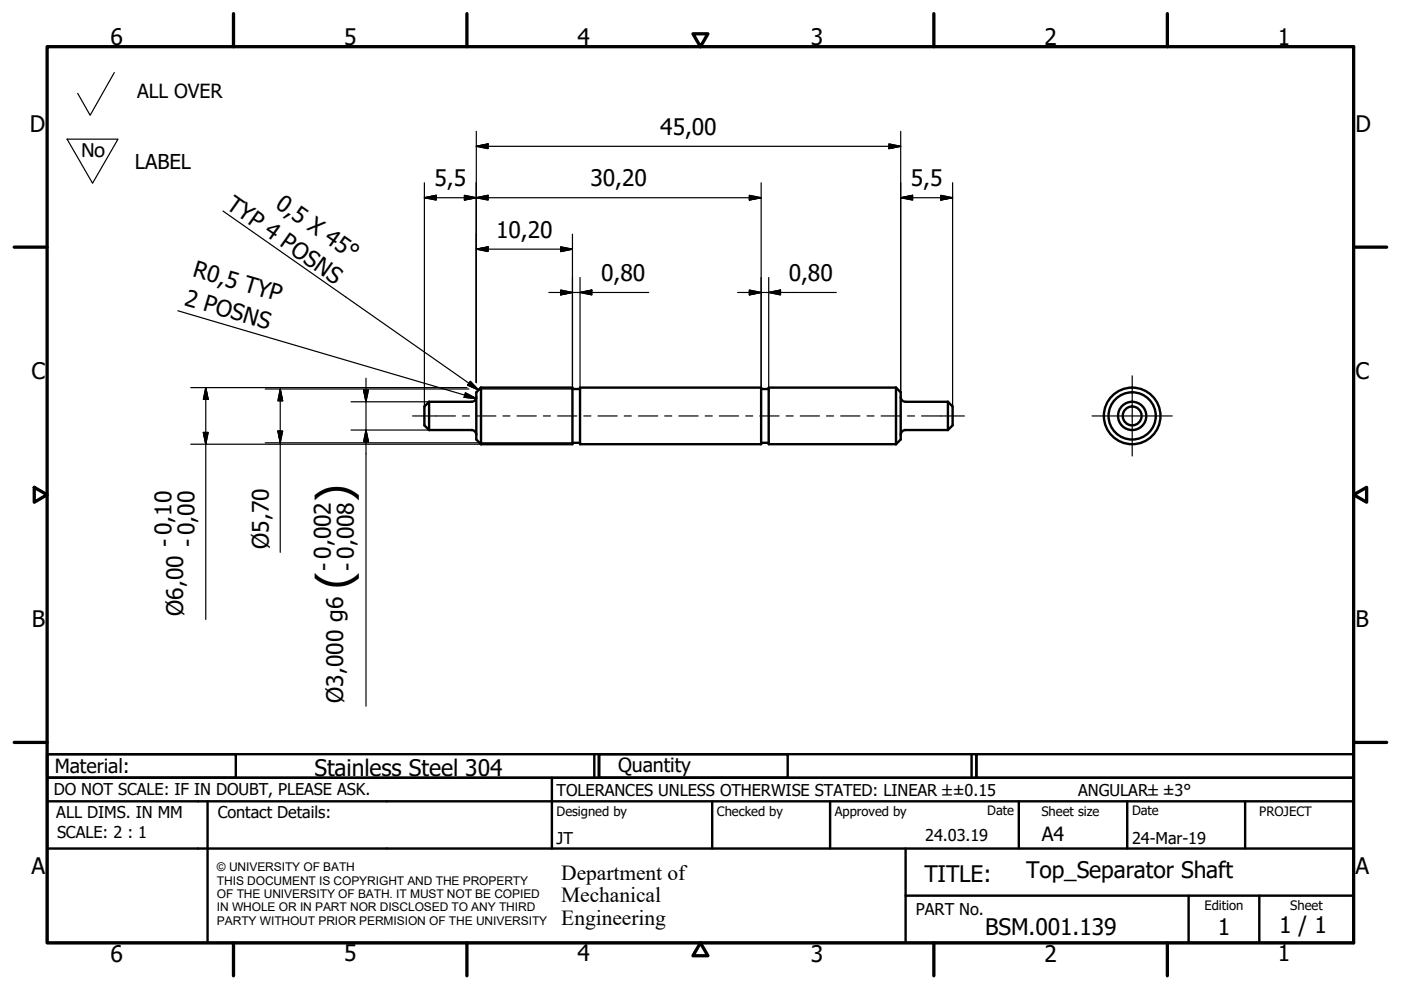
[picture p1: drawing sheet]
<svg xmlns="http://www.w3.org/2000/svg" width="297mm" height="210mm" viewBox="0 0 297 210" stroke-linecap="round" stroke-linejoin="round" font-family="sans-serif">
<!-- layer: Visible (ISO) -->
<g fill="none" stroke="#000" stroke-width=".51">
<path d="M91 91.2h9a1.01 1.01 0 0 1 1 1M91 85.2l-1 1v4l1 1M91 85.2v6M101 84.2a1.01 1.01 0 0 1-1 1h-9M102 82.2h19.4v12h-19.4M102 82.2v12M102 82.2l-1 1v10l1 1M121.4 93.9h1.6M121.4 82.5h1.6M123 82.2h38.4v12h-38.4zM161.4 93.9h1.6M161.4 82.5h1.6"/>
<path d="M190 82.2h-27v12h27M190 82.2v12M190 82.2l1 1v10l-1 1M191 84.2a1.01 1.01 0 0 0 1 1h9M201 91.2h-9a1.01 1.01 0 0 0-1 1M201 85.2v6M201 85.2l1 1v4l-1 1"/>
<circle cx="240" cy="88.2" r="6"/>
<circle cx="240" cy="88.2" r="3"/>
<circle cx="240" cy="88.2" r="2"/>
<circle cx="240" cy="88.2" r="5"/>
</g>
<!-- layer: Border (ISO) -->
<g fill="none" stroke="#000" stroke-width=".7">
<path d="M10 9.9h277v190h-277zM49.5 2.9v7M99 2.9v7M146.9 7.2h3.2l-1.6 2.7zM198 2.9v7M247.5 2.9v7M3 52.4h7M287 52.4h7M7.3 103.3l2.7 1.6-2.7 1.6zM287 104.9l2.8-1.6v3.2zM3 157.4h7M287 157.4h7"/>
<path d="M49.5 199.9v7M99 199.9v7M148.5 199.9l1.6 2.7h-3.2zM198 199.9v7M247.5 199.9v7"/>
</g>
<!-- layer: Title (ISO) -->
<g fill="none" stroke="#000" stroke-width=".51">
<path d="M10 159.9h40v5h-40zM10 159.9h117v5h-117zM126 159.9v5M127 159.9h40v5h-40zM127 159.9h80v5h-80zM206 159.9v5M207 159.9h80v5h-80zM10 169.9v-5h277v5M10 169.9h277v30h-277zM10 179.9h277M44 169.9v30M117 164.9v15"/>
<path d="M151 169.9v10M176 169.9v10M192 179.9v20M216 169.9v10M239 169.9v10M264 169.9v10M192 189.9h95M252 189.9v10M267 189.9v10"/>
</g>
<!-- layer: Sketch Geometry (ISO) -->
<path d="M24.2 15.4l-5.1 9-2.6-4.6M14.2 29.5h10.8l-5.4 9.4z" fill="none" stroke="#000" stroke-width=".25"/>
<!-- layer: Dimension (ISO) -->
<g fill="none" stroke="#000" stroke-width=".25">
<path d="M90 38.7v47.5M101 31l2.5-.5v1zM101 27.8v53.3M101 31h90M161.4 38.7v43.5M188.5 30.5l2.5 .5-2.5 .5zM191 27.8v55.4M202 38.7v47.5M90 41.9l2.5-.5v1zM90 41.9h71.4M98.5 41.4l2.5 .5-2.5 .5zM101 52.8l2.5-.5v1z"/>
<path d="M101 41.9l2.5-.5v1zM101 52.8h20.4M118.9 52.3l2.5 .5-2.5 .5zM121.4 49.6v32.6M123 58.8v23.4M158.9 41.4l2.5 .5-2.5 .5zM163 58.8v23.4M191 41.9l2.5-.5v1zM191 41.9h11M199.5 41.4l2.5 .5-2.5 .5zM37.7 65.9l63.2 18.6M116.4 62h21.1"/>
<path d="M118.9 61.5l2.5 .5-2.5 .5zM123 62l2.5-.5v1zM156.4 62h20.9M158.9 61.5l2.5 .5-2.5 .5zM163 62l2.5-.5v1zM40.4 94.2h61.6M40.4 82.2h58.6M43.1 91.7h1l-.5 2.5zM43.6 82.2l.5 2.5h-1zM43.6 82.2v49.1M56.2 93.9h65.2M56.2 82.5h43.2"/>
<path d="M58.9 91.4h1l-.5 2.5zM59.4 82.5l.5 2.5h-1zM59.4 82.5v34.6M74.4 91.2h16.6M74.4 85.2h16.6M77.1 82.7h1l-.5 2.5zM77.6 91.2l.5 2.5h-1zM77.6 80.2v69.5M98.7 83.3l2.2 1.2-2.5-.3zM101.5 82.5h19.9M101.7 82.2h.3"/>
</g>
<g fill="#000" stroke="#000" stroke-width=".25">
<path d="M101 31l2.5-.5zM101 31l2.5-.5v1zM188.5 31.5l2.5-.5zM188.5 30.5l2.5 .5-2.5 .5zM90 41.9l2.5-.5zM90 41.9l2.5-.5v1zM98.5 42.4l2.5-.5zM98.5 41.4l2.5 .5-2.5 .5zM101 52.8l2.5-.5zM101 52.8l2.5-.5v1zM101 41.9l2.5-.5zM101 41.9l2.5-.5v1z"/>
<path d="M118.9 53.3l2.5-.5zM118.9 52.3l2.5 .5-2.5 .5zM158.9 42.4l2.5-.5zM158.9 41.4l2.5 .5-2.5 .5zM191 41.9l2.5-.5zM191 41.9l2.5-.5v1zM199.5 42.4l2.5-.5zM199.5 41.4l2.5 .5-2.5 .5zM118.9 62.5l2.5-.5zM118.9 61.5l2.5 .5-2.5 .5zM123 62l2.5-.5zM123 62l2.5-.5v1z"/>
<path d="M158.9 62.5l2.5-.5zM158.9 61.5l2.5 .5-2.5 .5zM163 62l2.5-.5zM163 62l2.5-.5v1zM43.1 91.7l.5 2.5zM43.1 91.7h1l-.5 2.5zM43.6 82.2l.5 2.5zM43.6 82.2l.5 2.5h-1zM58.9 91.4l.5 2.5zM58.9 91.4h1l-.5 2.5zM59.4 82.5l.5 2.5zM59.4 82.5l.5 2.5h-1z"/>
<path d="M77.1 82.7l.5 2.5zM77.1 82.7h1l-.5 2.5zM77.6 91.2l.5 2.5zM77.6 91.2l.5 2.5h-1zM98.4 84.2l2.5 .3zM98.7 83.3l2.2 1.2-2.5-.3z"/>
</g>
<!-- layer: Center Mark (ISO) -->
<path d="M240.1 79.7v17M231.5 88.2h17" fill="none" stroke="#000" stroke-width=".25"/>
<!-- layer: Centerline (ISO) -->
<g fill="none" stroke="#000" stroke-width=".25">
<path d="M87.5 88.2h9.1M98 88.2h1.5M101 88.2h4.1M106.6 88.2h1.5M109.6 88.2h4.1M115.2 88.2h1.5M118.2 88.2h4.1M123.8 88.2h1.5M126.8 88.2h4.1M132.4 88.2h1.5M135.4 88.2h4M140.9 88.2h1.5"/>
<path d="M143.9 88.2h4.1M149.5 88.2h1.5M152.5 88.2h4.1M158.1 88.2h1.5M161.1 88.2h4.1M166.7 88.2h1.5M169.7 88.2h4M175.2 88.2h1.5M178.2 88.2h4.1M183.8 88.2h1.5M186.8 88.2h4.1M192.4 88.2h1.5"/>
<path d="M195.4 88.2h9.1"/>
</g>
<!-- layer: Symbol (ISO) -->
<path d="M47.3 44.7l54.2 38M99.7 80.8l1.8 1.9-2.4-1z" fill="none" stroke="#000" stroke-width=".25"/>
<path d="M99.1 81.7l2.4 1zM99.7 80.8l1.8 1.9-2.4-1z" fill="#000" stroke="#000" stroke-width=".25"/>
<g font-size="9.7">
<text x="74.1" y="106.5" transform="rotate(-90 74.1 106.5)">)</text>
<text x="74.1" y="124.8" transform="rotate(-90 74.1 124.8)">(</text>
</g>
<g font-size="4.8">
<text x="23.4" y="9.5">6</text>
<text x="72.9" y="9.5">5</text>
<text x="122.4" y="9.5">4</text>
<text x="171.9" y="9.5">3</text>
<text x="221.4" y="9.5">2</text>
<text x="270.9" y="9.5">1</text>
<text x="6.3" y="27.9">D</text>
<text x="140" y="28.6">45,00</text>
<text x="287.4" y="27.9">D</text>
<text x="92.1" y="39.5">5,5</text>
<text x="125.2" y="39.5">30,20</text>
<text x="193.1" y="39.5">5,5</text>
<text x="47.8" y="44.1" transform="rotate(35 47.8 44.1)">TYP 4 POSNS</text>
<text x="58.2" y="43.9" transform="rotate(35 58.2 43.9)">0,5 X 45°</text>
<text x="105.2" y="50.4">10,20</text>
<text x="40.6" y="58.6" transform="rotate(16 40.6 58.6)">R0,5 TYP</text>
<text x="127.4" y="59.6">0,80</text>
<text x="167.2" y="59.6">0,80</text>
<text x="38.9" y="64.6" transform="rotate(16 38.9 64.6)">2 POSNS</text>
<text x="6.7" y="80.4">C</text>
<text x="287.4" y="80.4">C</text>
<text x="36.5" y="116.1" transform="rotate(-90 36.5 116.1)">- 0,10</text>
<text x="41.4" y="116.1" transform="rotate(-90 41.4 116.1)">- 0,00</text>
<text x="57" y="116.3" transform="rotate(-90 57 116.3)">Ø5,70</text>
<text x="70.3" y="121.1" transform="rotate(-90 70.3 121.1)">- 0,002</text>
<text x="75.2" y="121.1" transform="rotate(-90 75.2 121.1)">- 0,008</text>
<text x="38.8" y="130.6" transform="rotate(-90 38.8 130.6)">Ø6,00</text>
<text x="6.8" y="132.9">B</text>
<text x="287.4" y="132.9">B</text>
<text x="72.7" y="149" transform="rotate(-90 72.7 149)">Ø3,000 g6</text>
<text x="66.7" y="164.5">Stainless Steel 304</text>
<text x="6.7" y="185.4">A</text>
<text x="287.4" y="185.4">A</text>
<text x="196" y="187">TITLE:</text>
<text x="217.6" y="186.3">Top_Separator Shaft</text>
<text x="271.2" y="197.9">1 / 1</text>
<text x="23.4" y="203.9">6</text>
<text x="72.9" y="203.8">5</text>
<text x="122.4" y="203.8">4</text>
<text x="171.9" y="203.9">3</text>
<text x="208.9" y="198.2">BSM.001.139</text>
<text x="221.4" y="203.9">2</text>
<text x="258.2" y="198.2">1</text>
<text x="270.9" y="203.8">1</text>
</g>
<text font-size="4.7" x="17.1" y="33.3">No</text>
<g font-size="4.6">
<text x="119" y="186.5">Department of</text>
<text x="119" y="191.3">Mechanical</text>
<text x="119" y="196">Engineering</text>
</g>
<text font-size="4.3" x="28.6" y="35.7">LABEL</text>
<g font-size="4.1">
<text x="29.1" y="20.9">ALL OVER</text>
<text x="11.6" y="163.9">Material:</text>
<text x="131" y="163.7">Quantity</text>
<text x="220.9" y="178.4">A4</text>
</g>
<g font-size="3.5">
<text x="11.4" y="168.5">DO NOT SCALE: IF IN DOUBT, PLEASE ASK.</text>
<text x="11.9" y="173.5">ALL DIMS. IN MM</text>
<text x="46.2" y="173.5">Contact Details:</text>
<text x="118" y="168.8">TOLERANCES UNLESS OTHERWISE STATED: LINEAR ±±0.15</text>
<text x="228.6" y="168.8">ANGULAR±±3°</text>
<text x="12.1" y="177.6">SCALE: 2 : 1</text>
<text x="118" y="178.9">JT</text>
<text x="196.2" y="178.3">24.03.19</text>
<text x="240" y="178.9">24-Mar-19</text>
<text x="194.2" y="194.1">PART No.</text>
</g>
<g font-size="2.8">
<text x="118" y="173">Designed by</text>
<text x="152" y="173">Checked by</text>
<text x="177" y="173">Approved by</text>
<text x="209.3" y="172.9">Date</text>
<text x="220.8" y="173">Sheet size</text>
<text x="240" y="172.9">Date</text>
<text x="267" y="172.9">PROJECT</text>
<text x="255.4" y="193">Edition</text>
<text x="273.6" y="193">Sheet</text>
</g>
<g font-size="2.5">
<text x="46" y="184.7">© UNIVERSITY OF BATH</text>
<text x="46" y="187.6">THIS DOCUMENT IS COPYRIGHT AND THE PROPERTY</text>
<text x="46" y="190.4">OF THE UNIVERSITY OF BATH. IT MUST NOT BE COPIED</text>
<text x="46" y="193.2">IN WHOLE OR IN PART NOR DISCLOSED TO ANY THIRD</text>
<text x="46" y="196.1">PARTY WITHOUT PRIOR PERMISION OF THE UNIVERSITY</text>
</g>
</svg>
